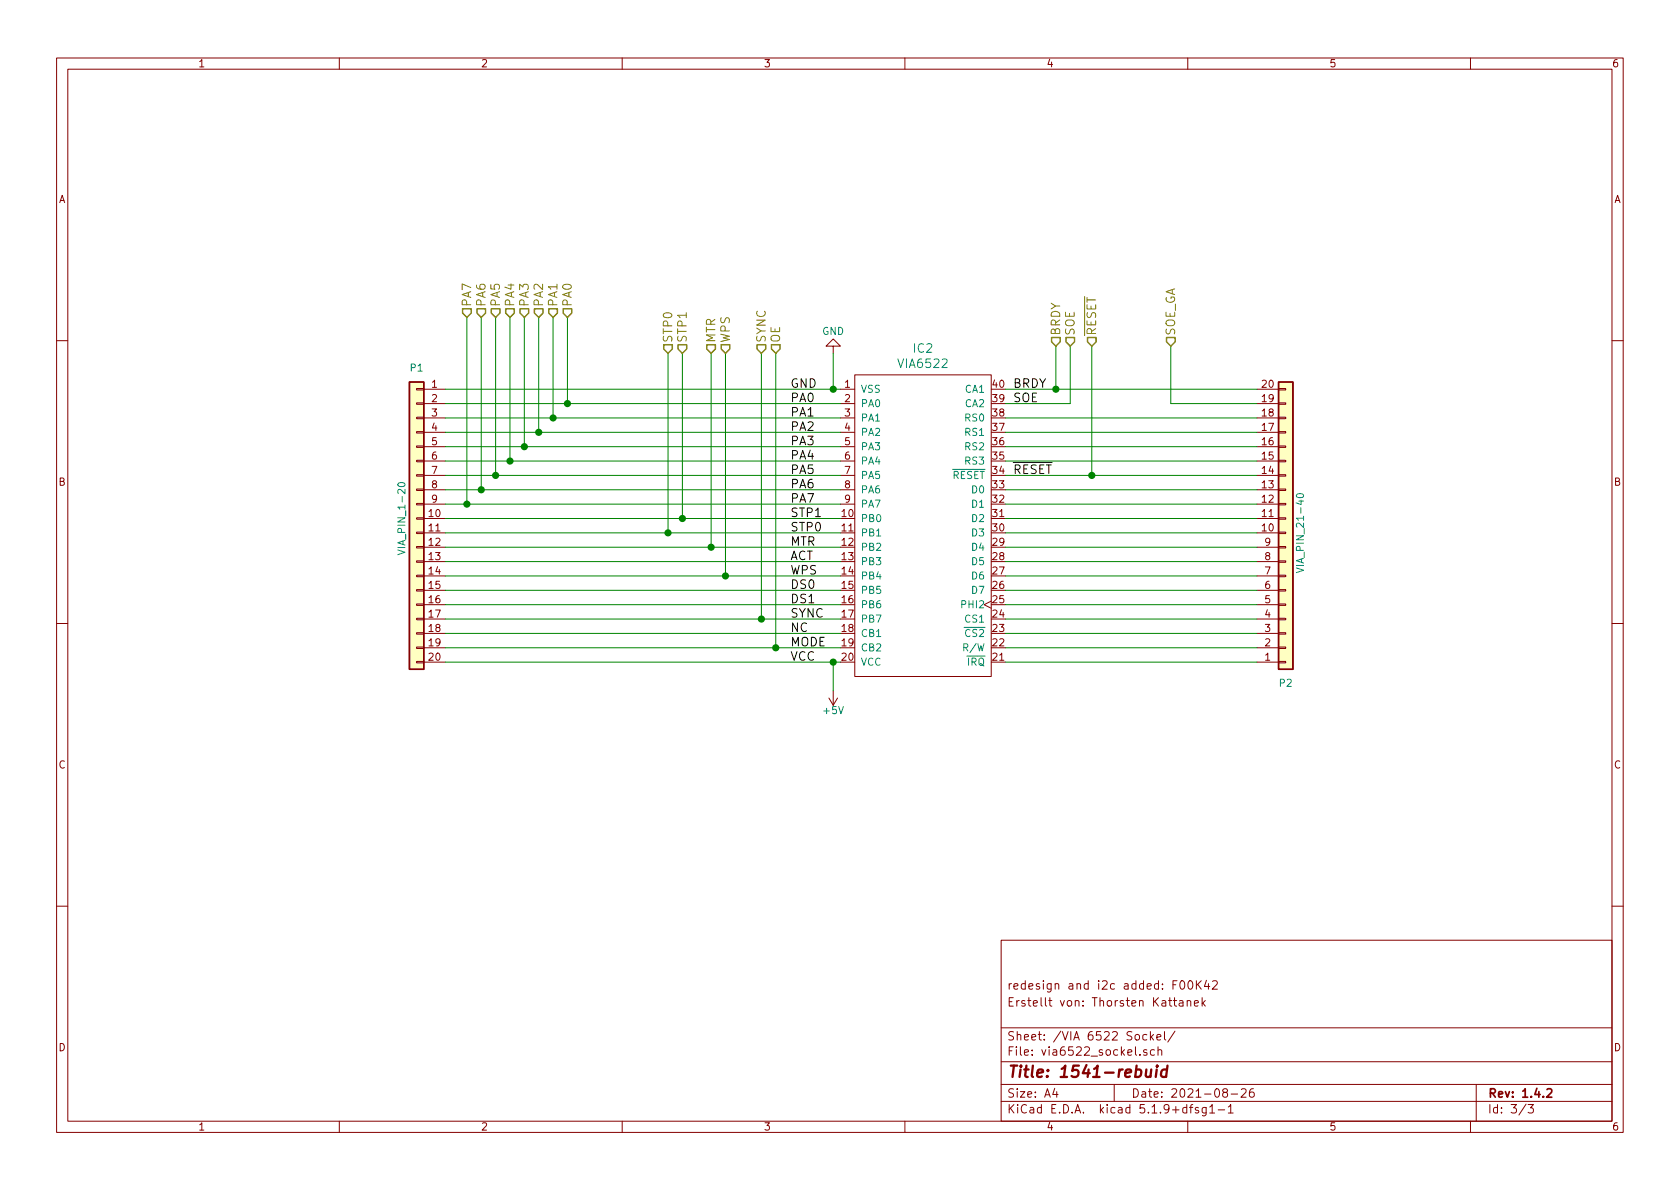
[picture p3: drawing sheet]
EESchema Schematic File Version 4
EELAYER 30 0
EELAYER END
$Descr A4 11693 8268
encoding utf-8
Sheet 3 3
Title "1541-rebuid"
Date "2021-08-26"
Rev "1.4.2"
Comp ""
Comment1 "Erstellt von: Thorsten Kattanek"
Comment2 "redesign and i2c added: F00K42"
Comment3 ""
Comment4 ""
$EndDescr
$Comp
L Connector_Generic:Conn_01x20 P2
U 1 1
P 8950 3700
F 0 "P2" H 8950 4750 50  0000 C CNN
F 1 "VIA_PIN_21-40" V 9050 3700 50  0000 C CNN
F 2 "Connector_PinHeader_2.54mm:PinHeader_1x20_P2.54mm_Vertical" H 8950 3700 60  0001 C CNN
F 3 "" H 8950 3700 60  0000 C CNN
	1    8950 3700
	1    0    0    1   
$EndComp
$Comp
L Connector_Generic:Conn_01x20 P1
U 1 1
P 2900 3600
F 0 "P1" H 2900 4650 50  0000 C CNN
F 1 "VIA_PIN_1-20" V 3000 3600 50  0000 C CNN
F 2 "Connector_PinHeader_2.54mm:PinHeader_1x20_P2.54mm_Vertical" H 2900 3600 60  0001 C CNN
F 3 "" H 2900 3600 60  0000 C CNN
	1    2900 3600
	-1   0    0    -1  
$EndComp
Text HLabel 3950 2200 1    60   Input ~ 0
PA0
Text HLabel 3850 2200 1    60   Input ~ 0
PA1
Text HLabel 3750 2200 1    60   Input ~ 0
PA2
Text HLabel 3650 2200 1    60   Input ~ 0
PA3
Text HLabel 3550 2200 1    60   Input ~ 0
PA4
Text HLabel 3450 2200 1    60   Input ~ 0
PA5
Text HLabel 3350 2200 1    60   Input ~ 0
PA6
Text HLabel 3250 2200 1    60   Input ~ 0
PA7
Text Label 5500 2800 0    60   ~ 0
PA0
Text Label 5500 2900 0    60   ~ 0
PA1
Text Label 5500 3000 0    60   ~ 0
PA2
Text Label 5500 3100 0    60   ~ 0
PA3
Text Label 5500 3200 0    60   ~ 0
PA4
Text Label 5500 3300 0    60   ~ 0
PA5
Text Label 5500 3400 0    60   ~ 0
PA6
Text Label 5500 3500 0    60   ~ 0
PA7
Text Label 5500 2700 0    60   ~ 0
GND
Text Label 5500 3600 0    60   ~ 0
STP1
Text Label 5500 3700 0    60   ~ 0
STP0
Text Label 5500 3800 0    60   ~ 0
MTR
Text Label 5500 3900 0    60   ~ 0
ACT
Text Label 5500 4000 0    60   ~ 0
WPS
Text Label 5500 4100 0    60   ~ 0
DS0
Text Label 5500 4200 0    60   ~ 0
DS1
Text Label 5500 4300 0    60   ~ 0
SYNC
Text Label 5500 4500 0    60   ~ 0
MODE
Text Label 5500 4400 0    60   ~ 0
NC
Text Label 5500 4600 0    60   ~ 0
VCC
Text Label 7050 2700 0    60   ~ 0
BRDY
Text HLabel 7350 2400 1    60   Input ~ 0
BRDY
$Comp
L power:+5V #PWR025
U 1 1
P 5800 4800
F 0 "#PWR025" H 5800 4650 50  0001 C CNN
F 1 "+5V" H 5800 4940 50  0000 C CNN
F 2 "" H 5800 4800 60  0000 C CNN
F 3 "" H 5800 4800 60  0000 C CNN
	1    5800 4800
	-1   0    0    1   
$EndComp
Text HLabel 4650 2450 1    60   Input ~ 0
STP0
Text HLabel 4750 2450 1    60   Input ~ 0
STP1
Text HLabel 5300 2450 1    60   Input ~ 0
SYNC
Text HLabel 5400 2450 1    60   Input ~ 0
OE
Text HLabel 7450 2400 1    60   Input ~ 0
SOE
Text HLabel 4950 2450 1    60   Input ~ 0
MTR
Wire Wire Line
	3100 2700 5800 2700
Wire Wire Line
	3100 2800 3950 2800
Wire Wire Line
	3100 3000 3750 3000
Wire Wire Line
	3100 3100 3650 3100
Wire Wire Line
	3100 3200 3550 3200
Wire Wire Line
	3100 3300 3450 3300
Wire Wire Line
	3100 3400 3350 3400
Wire Wire Line
	3100 3500 3250 3500
Wire Wire Line
	3100 3600 4750 3600
Wire Wire Line
	3100 3700 4650 3700
Wire Wire Line
	3100 3800 4950 3800
Wire Wire Line
	3100 3900 5850 3900
Wire Wire Line
	5850 4000 5050 4000
Wire Wire Line
	3100 4100 5850 4100
Wire Wire Line
	5850 4200 3100 4200
Wire Wire Line
	3100 4300 5300 4300
Wire Wire Line
	5850 4400 3100 4400
Wire Wire Line
	3100 4500 5400 4500
Wire Wire Line
	3100 4600 5800 4600
Wire Wire Line
	7000 2700 7350 2700
Wire Wire Line
	7000 2800 7450 2800
Wire Wire Line
	7000 2900 8750 2900
Wire Wire Line
	8750 3000 7000 3000
Wire Wire Line
	7000 3100 8750 3100
Wire Wire Line
	8750 3200 7000 3200
Wire Wire Line
	7000 3300 7600 3300
Wire Wire Line
	8750 3400 7000 3400
Wire Wire Line
	7000 3500 8750 3500
Wire Wire Line
	8750 3600 7000 3600
Wire Wire Line
	8750 3700 7000 3700
Wire Wire Line
	7000 3800 8750 3800
Wire Wire Line
	8750 3900 7000 3900
Wire Wire Line
	7000 4000 8750 4000
Wire Wire Line
	8750 4100 7000 4100
Wire Wire Line
	7000 4200 8750 4200
Wire Wire Line
	7000 4300 8750 4300
Wire Wire Line
	8750 4400 7000 4400
Wire Wire Line
	7000 4500 8750 4500
Wire Wire Line
	8750 4600 7000 4600
Connection ~ 3950 2800
Connection ~ 3850 2900
Connection ~ 3750 3000
Connection ~ 3650 3100
Connection ~ 3550 3200
Connection ~ 3450 3300
Connection ~ 3350 3400
Connection ~ 3250 3500
Wire Wire Line
	7350 2400 7350 2700
Connection ~ 7350 2700
Wire Wire Line
	5800 4800 5800 4600
Connection ~ 5800 4600
Wire Wire Line
	5800 2450 5800 2700
Connection ~ 5800 2700
Wire Wire Line
	4650 2450 4650 3700
Connection ~ 4650 3700
Wire Wire Line
	4750 2450 4750 3600
Connection ~ 4750 3600
Wire Wire Line
	5300 2450 5300 4300
Connection ~ 5300 4300
Wire Wire Line
	5400 2450 5400 4500
Connection ~ 5400 4500
Wire Wire Line
	7450 2400 7450 2800
Wire Wire Line
	4950 2450 4950 3800
Connection ~ 4950 3800
Wire Wire Line
	3100 2900 3850 2900
Wire Wire Line
	3950 2200 3950 2800
Wire Wire Line
	3850 2200 3850 2900
Wire Wire Line
	3250 2200 3250 3500
Wire Wire Line
	3350 2200 3350 3400
Wire Wire Line
	3450 2200 3450 3300
Wire Wire Line
	3550 2200 3550 3200
Wire Wire Line
	3650 2200 3650 3100
Wire Wire Line
	3750 2200 3750 3000
Text HLabel 5050 2450 1    60   Input ~ 0
WPS
Wire Wire Line
	5050 2450 5050 4000
Connection ~ 5050 4000
Text HLabel 7600 2400 1    60   Input ~ 0
~RESET
Wire Wire Line
	7600 2400 7600 3300
Connection ~ 7600 3300
Text Label 7050 2800 0    60   ~ 0
SOE
Text Label 7050 3300 0    60   ~ 0
~RESET
$Comp
L power:GND #PWR024
U 1 1
P 5800 2450
F 0 "#PWR024" H 5800 2200 50  0001 C CNN
F 1 "GND" H 5800 2300 50  0000 C CNN
F 2 "" H 5800 2450 50  0001 C CNN
F 3 "" H 5800 2450 50  0001 C CNN
	1    5800 2450
	-1   0    0    1   
$EndComp
Wire Wire Line
	3950 2800 5850 2800
Wire Wire Line
	3850 2900 5850 2900
Wire Wire Line
	3750 3000 5850 3000
Wire Wire Line
	3650 3100 5850 3100
Wire Wire Line
	3550 3200 5850 3200
Wire Wire Line
	3450 3300 5850 3300
Wire Wire Line
	3350 3400 5850 3400
Wire Wire Line
	3250 3500 5850 3500
Wire Wire Line
	7350 2700 8750 2700
Wire Wire Line
	5800 4600 5850 4600
Wire Wire Line
	5800 2700 5850 2700
Wire Wire Line
	4650 3700 5850 3700
Wire Wire Line
	4750 3600 5850 3600
Wire Wire Line
	5300 4300 5850 4300
Wire Wire Line
	5400 4500 5850 4500
Wire Wire Line
	4950 3800 5850 3800
Wire Wire Line
	5050 4000 3100 4000
Wire Wire Line
	7600 3300 8750 3300
$Comp
L 1541-rebuild-rescue:VIA6522-floppy1541_tk-1541-rebuild-rescue IC2
U 1 1
P 6450 3650
AR Path="/5E9FB04A" Ref="IC2"  Part="1" 
AR Path="/55F9B22C/5E9FB04A" Ref="IC2"  Part="1" 
F 0 "IC2" H 6425 4887 60  0000 C CNN
F 1 "VIA6522" H 6425 4781 60  0000 C CNN
F 2 "Package_DIP:DIP-40_W15.24mm_Socket_LongPads" H 7850 3650 60  0001 C CNN
F 3 "${TK_DATASHEETS}/mos_6522_preliminary_nov_1977.pdf" H 7850 3650 60  0001 C CNN
	1    6450 3650
	1    0    0    -1  
$EndComp
Text HLabel 8150 2400 1    60   Input ~ 0
SOE_GA
Wire Wire Line
	8150 2400 8150 2800
Wire Wire Line
	8150 2800 8750 2800
$EndSCHEMATC
